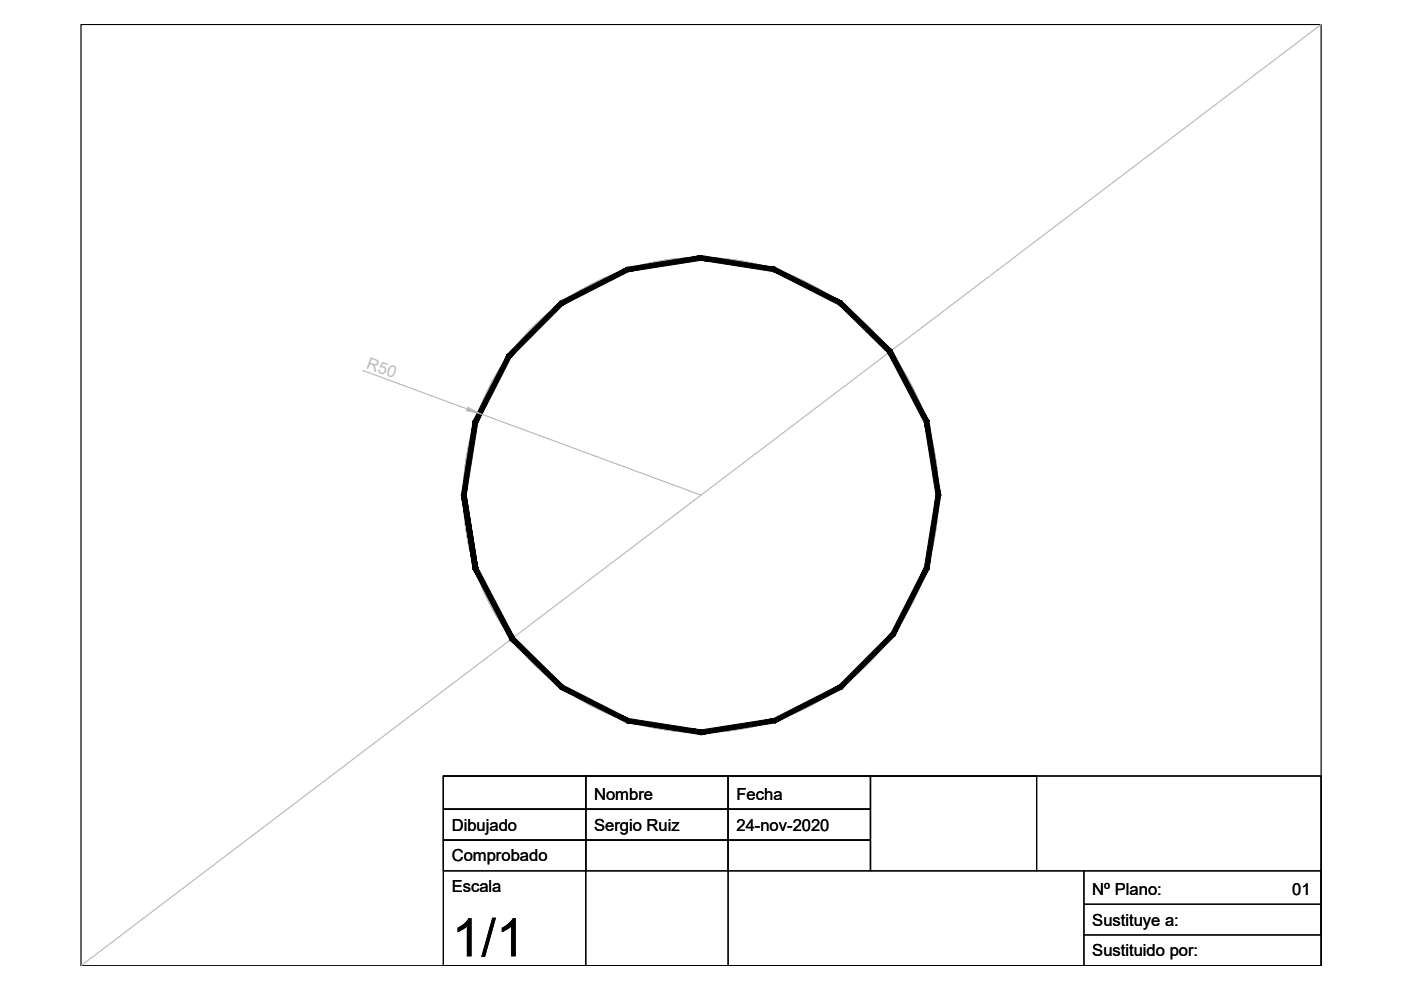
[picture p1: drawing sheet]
<svg xmlns="http://www.w3.org/2000/svg" width="297mm" height="210mm" viewBox="0 0 297 210" stroke-linecap="round" stroke-linejoin="round" font-family="sans-serif">
<!-- layer: 0 -->
<g fill="none" stroke="#000" stroke-width=".25">
<path d="M17.2 5.2h262.9v199.6h-262.9zM94 164.5h186.1v40.3h-186.1zM94 164.5h30.2v7.1h-30.2zM94 171.6h30.2v6.5h-30.2zM94 178.1h30.2v6.5h-30.2zM124.2 164.5h30.2v7.1h-30.2zM124.2 171.6h30.2v6.5h-30.2zM124.2 178.1h30.2v6.5h-30.2zM154.4 164.5h30.2v7.1h-30.2zM154.4 171.6h30.2v6.5h-30.2zM154.4 178.1h30.2v6.5h-30.2zM184.6 164.5h35.2v20.1h-35.2z"/>
<path d="M124.2 184.6v20.2M154.4 184.6v20.2M219.8 184.6h60.3v7.1h-50.3M229.8 184.6v20.2h-45.2M280.1 191.7v6.5h-50.3"/>
</g>
<!-- layer: auxiliar -->
<g fill="none" stroke="#bababa" stroke-width=".25">
<path d="M280.1 5.2l-262.9 199.6M76.9 78.6l22.2 8.1M101.5 87.6l47.1 17.4"/>
<circle cx="148.6" cy="105" r="50.3"/>
<circle cx="148.6" cy="104.9" r="50.3"/>
</g>
<!-- layer: 0 -->
<path d="M97.9 105.1l3.4 15.2-2.5-15.4zM97.9 105.1l3.4 15.2-1 .4zM100.3 120.7l8.7 14.4-7.7-14.8zM100.3 120.7l8.7 14.4-.9 .6zM108.1 135.7l11.3 9.6-10.4-10.2zM108.1 135.7l11.3 9.6-.6 .8zM119.4 145.3l-.6 .8 14.5 6.2zM118.8 146.1l14.5 6.2-.3 1zM133.3 152.3l-.3 1 15.7 1.5zM133 153.3l15.7 1.5-.1 1zM148.7 154.8l-.1 1 15.4-3.5zM148.6 155.8l15.4-3.5 .3 1zM164 152.3l.3 1 13.6-8zM164.3 153.3l13.6-8 .6 .8zM188.9 134.2l-11 11.1 .6 .8zM188.9 134.2l.8 .6-11.2 11.3zM196 120.3l-7.1 13.9 .8 .6zM196 120.3l1 .4-7.3 14.1zM198.4 105l-2.4 15.3 1 .4zM198.4 105h1.1l-2.5 15.7zM196 89.6l2.4 15.4h1.1zM196 89.6l1-.3 2.5 15.7zM188.3 74.9l7.7 14.7 1-.3zM188.3 74.9l.8-.7 7.9 15.1zM177.9 64.7l10.4 10.2 .8-.7zM178.5 63.9l10.6 10.3-11.2-9.5zM164 57.6l13.9 7.1 .6-.8zM164.3 56.7l14.2 7.2-14.5-6.3zM148.7 55.2l15.3 2.4 .3-.9zM148.6 54.2l15.7 2.5-15.6-1.5zM133.3 57.6l15.4-2.4-.1-1zM133 56.7l15.6-2.5-15.3 3.4zM119.4 64.7l13.9-7.1-.3-.9zM118.8 63.9l14.2-7.2-13.6 8zM118.8 63.9l-10.4 11.8 11-11zM118.8 63.9l-10.4 11.8-.8-.6zM107.6 75.1l-6.3 14.5 7.1-13.9zM107.6 75.1l-6.3 14.5-1-.3zM100.3 89.3l-1.5 15.7 2.5-15.4zM100.3 89.3l-1.5 15.7h-1zM97.8 105l3.5 15.4-2.5-15.4zM97.8 105l3.5 15.4-1 .2z" fill="#000" stroke="#000" stroke-width=".21"/>
<!-- layer: auxiliar -->
<path d="M99.2 86.3l2.3 1.3-2.6-.5z" fill="#bababa" stroke="#bababa" stroke-width=".21"/>
<text font-size="11.2" x="95.8" y="202.8">1/1</text>
<text font-size="3.5" fill="#bababa" x="77.5" y="78" transform="rotate(20 77.5 78)">R50</text>
<g font-size="3.5">
<text x="126" y="169.6">Nombre</text>
<text x="156.2" y="169.6">Fecha</text>
<text x="95.8" y="176.1">Dibujado</text>
<text x="126" y="176.1">Sergio Ruiz</text>
<text x="156.2" y="176.1">24-nov-2020</text>
<text x="95.8" y="182.7">Comprobado</text>
<text x="95.8" y="189.2">Escala</text>
<text x="231.6" y="189.7">Nº Plano:</text>
<text x="274" y="189.7">01</text>
<text x="231.6" y="196.2">Sustituye a:</text>
<text x="231.6" y="202.8">Sustituido por:</text>
</g>
</svg>
